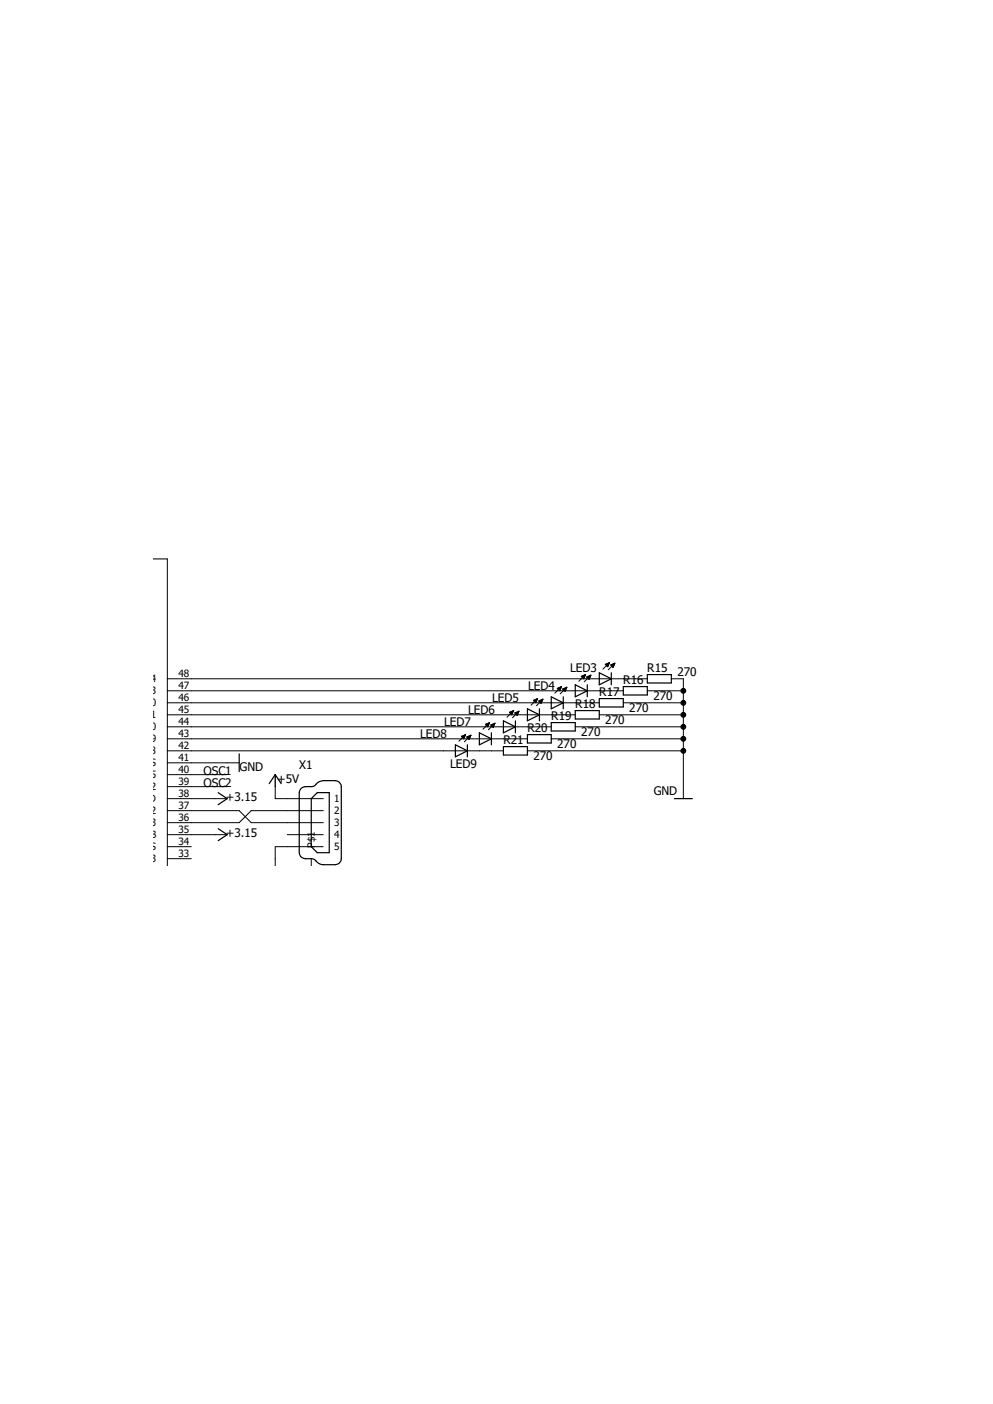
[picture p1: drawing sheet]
<svg xmlns="http://www.w3.org/2000/svg" width="210mm" height="297mm" viewBox="0 0 210 297" stroke-linecap="round" stroke-linejoin="round" font-family="sans-serif">
<path d="M32.4 113.9l145.2 69.1M177.6 113.9l-145.2 69.1" fill="none" stroke="#fff" stroke-width=".21"/>
<g fill="none" stroke="#000" stroke-width=".21">
<path d="M32.3 118.2h3.1v64.9M35.4 143.6h101.5M35.4 146.1h96.4M35.4 148.7h91.3M35.4 151.2h86.3M35.4 153.8h81.2M35.4 156.3h76.1M35.4 158.8h71.1M97.6 155.8l.9-.4-.4 .9zM97.6 155.8h.7M97.7 155.7h.6M97.7 155.9h.5"/>
<path d="M97.8 156h.4M97.9 156.1h.3M97.9 155.7h.4M98 156.2h.1M98 156.3h.1M98.1 155.6h.3M98.3 155.4h.1M98.5 155.4l-1.4 1.4M98.7 155.9h.7M98.8 156h.6M98.9 156.1h.5M98.9 155.8h.6"/>
<path d="M99 156.2h.3M99.1 156.3h.2M99.1 155.7h.4M99.1 156.3h.1M99.3 155.7h.2M99.5 155.6h.1M99.6 155.5l-1.4 1.4M99.6 155.5l-.9 .4M99.6 155.5l-.4 .9-.5-.5M102.7 153.2h.7M102.7 153.3h.6M102.8 153.4h.5"/>
<path d="M102.8 153.2h.6M102.9 153.5h.4M103 153.6h.2M103 153.1h.4M103.1 153.7h.1M103.3 153h.2M103.5 152.9h.1M103.5 152.9l-1.3 1.4M103.5 152.9l-.8 .3M103.5 152.9l-.3 .9-.5-.6M103.8 153.4h.7M103.8 153.3h.7"/>
<path d="M103.9 153.5h.5M104 153.6h.4M104.1 153.2h.5M104.1 153.7h.3M104.2 153.8h.2M104.3 153.2h.3M104.3 153.9h.1M104.5 153.1h.1M104.7 153l-1.4 1.4M104.7 153l-.9 .4 .5 .5M104.7 153l-.4 .9M107.7 150.7l.9-.4-.4 .9z"/>
<path d="M107.8 150.7h.6M107.8 150.7h.7M107.9 150.8h.5M107.9 151h.4M108 150.6h.5M108 151h.3M108.1 151.1h.1M108.2 150.5h.3M108.4 150.4h.2M108.6 150.3l-1.4 1.4M108.6 150.3h.1M108.9 150.8h.7"/>
<path d="M108.9 150.8l.5 .5M109 151h.6M109 150.7h.6M109.1 151h.4M109.1 151.1h.4M109.2 150.7h.4M109.3 151.3h.1M109.4 150.6h.3M109.6 150.5h.1M109.8 150.5l-1.4 1.3M109.8 150.5l-.9 .3M109.8 150.5l-.4 .8"/>
<path d="M111.5 158.8h33M112.8 148.2l.9-.4-.4 .9zM112.8 148.2h.7M112.9 148.3h.6M112.9 148.1h.6M113 148.4h.5M113.1 148.5h.3M113.2 148h.4M113.2 148.5h.2M113.3 148.6h.1M113.4 147.9h.2M113.6 147.8h.1"/>
<path d="M113.7 147.8l-1.4 1.4M114 148.3h.7M114 148.4h.6M114.1 148.5h.5M114.2 148.2h.5M114.2 148.5h.4M114.3 148.6h.2M114.4 148.1h.4M114.4 148.7h.1M114.6 148h.2M114.8 147.9l-1.3 1.4M114.8 147.9h.1"/>
<path d="M114.8 147.9l-.8 .4M114.8 147.9l-.4 .9-.4-.5M116.6 156.3h27.9M117.9 145.6l.8-.4-.3 .9zM117.9 145.6h.7M117.9 145.7h.7M118 145.8h.5M118.1 145.5h.6M118.2 145.9h.3M118.2 146h.2M118.3 146h.1M118.3 145.5h.4"/>
<path d="M118.5 145.3h.2M118.7 145.2l-1.4 1.4M118.7 145.2h.1M119 145.8h.7M119.1 145.9h.6M119.1 145.7h.7M119.3 146h.3M119.3 145.6h.5M119.5 146.2h.1M119.5 145.5h.3M119.8 145.5h.1M119.9 145.4l-1.4 1.4"/>
<path d="M119.9 145.4l-.9 .4M119.9 145.4l-.4 .9-.5-.5M121.7 153.8h22.8M122.9 143.1l.9-.4-.4 .9zM123 143.1h.7M123.1 143.2h.5M123.1 143h.6M123.2 143.3h.4M123.3 143.4h.2M123.3 143h.4M123.4 143.5h.1M123.5 142.9h.3"/>
<path d="M123.7 142.8h.1M123.8 142.7l-1.4 1.4M124.1 143.2h.7M124.2 143.3h.6M124.3 143.4h.5M124.3 143.1h.5M124.4 143.5h.3M124.5 143h.4M124.5 143.7h.1M124.7 143h.2M124.9 142.9h.1M125 142.8l-1.4 1.4"/>
<path d="M125 142.8l-.9 .4M125 142.8l-.4 .9-.5-.5M126.7 151.2h17.8M128 140.5h.7M128.1 140.6h.6M128.2 140.7h.5M128.2 140.5h.6M128.3 140.8h.4M128.4 140.9h.2M128.4 140.4h.4M128.5 141h.1M128.7 140.3h.2"/>
<path d="M128.9 140.2h.1M128.9 140.2l-1.4 1.4M128.9 140.2l-.9 .3M128.9 140.2l-.4 .9-.5-.6M129.2 140.7h.7M129.2 140.6h.7M129.3 140.8h.5M129.4 140.9h.4M129.5 140.5h.5M129.5 141h.3M129.6 141.1h.1M129.7 140.5h.3"/>
<path d="M129.7 141.2h.1M129.9 140.4h.1M130 140.3l-1.3 1.4M130 140.3l-.8 .4 .5 .5M130 140.3l-.3 .9M131.8 148.7h12.7M136.9 146.1h7.6M142 143.6h2.5v25.4M35.4 161.4h15.2M35.4 163.9h12.6M35.4 166.4h12.6M35.4 169h12.6"/>
<path d="M35.4 171.5h15.2l2.5 2.5h15.3M35.4 176.6h12.6M35.4 179.1h5.1M58.2 163.9v5.1h10.2M60.7 176.6h7.7M68.4 171.5h-15.3l-2.5 2.5h-15.2M68.4 179.1h-10.2v4M35.4 181.7h5.1M65.8 181.7v1.4"/>
<circle cx="144.5" cy="153.8" r=".51"/>
<circle cx="144.5" cy="146.1" r=".51"/>
<circle cx="144.5" cy="151.2" r=".51"/>
<circle cx="144.5" cy="148.7" r=".51"/>
<circle cx="144.5" cy="156.3" r=".51"/>
<circle cx="144.5" cy="158.8" r=".51"/>
</g>
<g fill="none" stroke="#000" stroke-width=".25">
<path d="M50.6 159.5v3.7M96.3 157.6l2.5 1.2-2.5 1.3zM98.8 157.6v2.5M101.4 155l2.5 1.3-2.5 1.3zM103.9 155v2.6M106.5 152.5l2.5 1.3-2.5 1.2zM106.5 157.9h5v1.8h-5zM109 152.5v2.5M111.5 149.9l2.6 1.3-2.6 1.3zM111.5 155.4h5.1v1.8h-5.1zM114.1 149.9v2.6M116.6 147.4l2.5 1.3-2.5 1.2z"/>
<path d="M116.6 152.9h5.1v1.7h-5.1zM119.1 147.4v2.5M121.7 144.9l2.5 1.2-2.5 1.3zM121.7 150.3h5v1.8h-5zM124.2 144.9v2.5M126.7 142.3l2.6 1.3-2.6 1.3zM126.7 147.8h5.1v1.8h-5.1zM129.3 142.3v2.6M131.8 145.2h5.1v1.8h-5.1zM136.9 142.7h5.1v1.8h-5.1zM46.1 167.7l1.9 1.3-1.9 1.2M46.1 175.3l1.9 1.3-1.9 1.2"/>
<path d="M56.9 165.8l1.3-1.9 1.3 1.9M63.5 167l.3-.3a3.9 3.9 0 0 1 2.4-.3l.4-.2a2.33 2.33 0 0 1 1.8-1.1h2.5a1.27 1.27 0 0 1 1.3 1.3v15.3a1.27 1.27 0 0 1-1.3 1.2h-2.5a2.19 2.19 0 0 1-1.8-1l-.4-.2a3.9 3.9 0 0 1-2.4-.3l-.3-.3-.2-.7v-12.7zM65.8 169l1.3-1.3h2.5v12.7h-2.5l-1.3-1.3zM142.6 169h3.8"/>
</g>
<g fill="#000">
<circle cx="144.5" cy="153.8" r=".51"/>
<circle cx="144.5" cy="146.1" r=".51"/>
<circle cx="144.5" cy="151.2" r=".51"/>
<circle cx="144.5" cy="148.7" r=".51"/>
<circle cx="144.5" cy="156.3" r=".51"/>
<circle cx="144.5" cy="158.8" r=".51"/>
</g>
<g font-size="2.5">
<text x="120.6" y="142.1">LED3</text>
<text x="136.9" y="142.1">R15</text>
<text x="143.3" y="143.1">270</text>
<text x="104.1" y="148.4">LED5</text>
<text x="111.7" y="145.9">LED4</text>
<text x="121.7" y="149.7">R18</text>
<text x="126.7" y="147.2">R17</text>
<text x="131.8" y="144.7">R16</text>
<text x="138.2" y="148.2">270</text>
<text x="93.9" y="153.5">LED7</text>
<text x="99" y="151">LED6</text>
<text x="111.6" y="154.8">R20</text>
<text x="116.6" y="152.2">R19</text>
<text x="122.9" y="155.8">270</text>
<text x="128" y="153.2">270</text>
<text x="133.1" y="150.7">270</text>
<text x="88.9" y="156">LED8</text>
<text x="106.5" y="157.3">R21</text>
<text x="112.8" y="160.9">270</text>
<text x="117.9" y="158.3">270</text>
<text x="43" y="163.9">OSC1</text>
<text x="43" y="166.4">OSC2</text>
<text x="50.7" y="163.2">GND</text>
<text x="58.6" y="165.7">+5V</text>
<text x="63.3" y="162.6">X1</text>
<text x="95.2" y="162.4">LED9</text>
<text x="47.8" y="169.5">+3.15</text>
<text x="138.3" y="168.2">GND</text>
<text x="47.8" y="177.1">+3.15</text>
</g>
<g font-size="2.1">
<text x="37.7" y="143.3">48</text>
<text x="-.4" y="144.4">C2/SOSCO/C3INC/T1CK/RP62/RC14</text>
<text x="1.8" y="146.9">PGED2/SOSCI/C3IND/RP61/RC13</text>
<text x="12.8" y="149.4">INT0/DMH/RP64/RD0</text>
<text x="37.7" y="145.8">47</text>
<text x="37.7" y="148.3">46</text>
<text x="8.4" y="154.5">ASCL1/PMCS2/RP74/RD10</text>
<text x="15.2" y="152">PMCS1/RP75/RD11</text>
<text x="37.7" y="150.8">45</text>
<text x="37.7" y="153.4">44</text>
<text x="37.7" y="155.9">43</text>
<text x="10.5" y="157.1">ASDA1/DPLN/RP73/RD9</text>
<text x="11.3" y="159.6">RTCC/DMLN/RP72/RD8</text>
<text x="37.7" y="158.5">42</text>
<text x="37.7" y="161">41</text>
<text x="16.4" y="164.7">OSC2/CLKO/RC15</text>
<text x="16.7" y="167.2">OSC1/RP60/RC12</text>
<text x="29.4" y="162.1">VSS</text>
<text x="37.7" y="163.5">40</text>
<text x="37.7" y="166.1">39</text>
<text x="25.4" y="172.3">D+/RG2</text>
<text x="28.9" y="169.7">VDD</text>
<text x="37.7" y="168.6">38</text>
<text x="37.7" y="171.2">37</text>
<text x="37.7" y="173.7">36</text>
<text x="70.7" y="169.7">1</text>
<text x="70.7" y="172.3">2</text>
<text x="26.2" y="174.8">D-/RG3</text>
<text x="27.9" y="177.3">VUSB</text>
<text x="27.9" y="179.9">VBUS</text>
<text x="37.7" y="176.2">35</text>
<text x="37.7" y="178.8">34</text>
<text x="66.6" y="179.3" transform="rotate(-90 66.6 179.3)">P$1</text>
<text x="70.7" y="174.8">3</text>
<text x="70.7" y="177.3">4</text>
<text x="70.7" y="179.9">5</text>
<text x="17" y="182.4">USBID/RP99/RF3</text>
<text x="37.7" y="181.3">33</text>
</g>
</svg>
